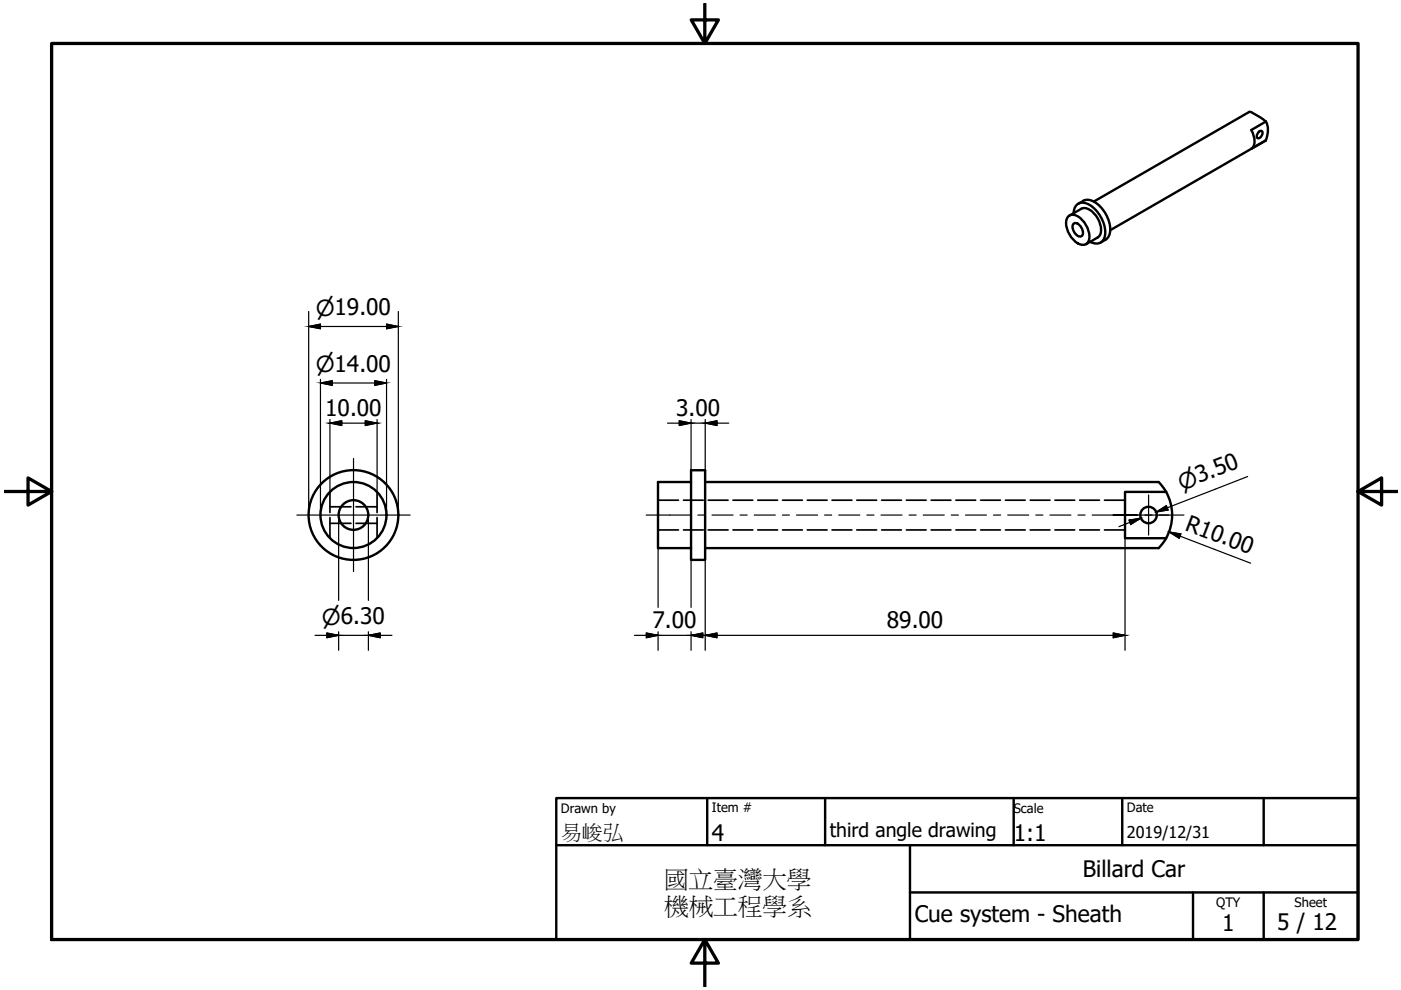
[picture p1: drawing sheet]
<svg xmlns="http://www.w3.org/2000/svg" width="297mm" height="210mm" viewBox="0 0 297 210" stroke-linecap="round" stroke-linejoin="round" font-family="sans-serif">
<!-- layer: Visible (ISO) -->
<g fill="none" stroke="#000" stroke-width=".51">
<path d="M266.8 28l.7-.2a1.02 1.02 0 0 1-.9 1.5 .88 .88 0 0 1 .2-1.3zM268.4 29.8l-3.1 1.8a2.68 2.68 0 0 0 .3-3.3l-.3-.7 3.1-1.8-1.2-.9-2.3-1.2-33 19M268.4 29.8l-33 19M268.4 25.8a4.4 4.4 0 0 1 0 4M226.6 45.8a2.29 2.29 0 0 1 3 1 4.6 4.6 0 0 1 1.1 4.5 1.45 1.45 0 0 1-2.2 .3 5.2 5.2 0 0 1-2.4-4.9zM227.6 47.4a1.36 1.36 0 0 1 1.8 1.1 1.2 1.2 0 0 1-.2 1.6 1.97 1.97 0 0 1-1.6-2.7zM227.6 45.2a2.03 2.03 0 0 1 1.1-2.1 2.03 2.03 0 0 1 2.3 .4 7.2 7.2 0 0 1 3.3 6.4 1.94 1.94 0 0 1-3.2 1.4M229.2 44.3a2.68 2.68 0 0 1 3.1 1.3 4.2 4.2 0 0 1 .8 4.4l-2.8 1.8M229.2 44.3l-2.4 1.4M229.7 42.6a3.2 3.2 0 0 1 3.6 1.2 6.4 6.4 0 0 1 1.9 6.1l-.8 .9-1 .6M229.7 42.6l-1.1 .6M146.5 99.7h3v19h-3z"/>
<path d="M146.5 102.2h-7v14h7M149.5 102.2h96.2l1.5 2.1h-8.7v9.8h8.7l-1.5 2.1h-96.2M247.2 104.3a10 10 0 0 1 0 9.8"/>
<circle cx="74.9" cy="109.2" r="9.5"/>
<circle cx="74.9" cy="109.2" r="7"/>
<circle cx="74.9" cy="109.2" r="3.1"/>
<circle cx="243.5" cy="109.2" r="1.75"/>
</g>
<!-- layer: Hidden (ISO) -->
<g fill="none" stroke="#000" stroke-width=".36">
<path d="M70 111h4.4M70 107.4h4.4M70 104.3v4.4M70 109.7v4.4M75.5 111h4.4M75.5 107.4h4.4M79.9 104.3v4.4M79.9 109.7v4.4M139.5 112.4h4.3M139.5 106.1h4.3M144.9 112.4h4.2M144.9 106.1h4.2"/>
<path d="M150.2 112.4h4.2M150.2 106.1h4.2M155.4 112.4h4.2M155.4 106.1h4.2M160.7 112.4h4.2M160.7 106.1h4.2M165.9 112.4h4.2M165.9 106.1h4.2M171.2 112.4h4.2M171.2 106.1h4.2M176.4 112.4h4.2M176.4 106.1h4.2"/>
<path d="M181.7 112.4h4.2M181.7 106.1h4.2M186.9 112.4h4.2M186.9 106.1h4.2M192.2 112.4h4.2M192.2 106.1h4.2M197.4 112.4h4.2M197.4 106.1h4.2M202.7 112.4h4.2M202.7 106.1h4.2M207.9 112.4h4.2M207.9 106.1h4.2"/>
<path d="M213.2 112.4h4.2M213.2 106.1h4.2M218.4 112.4h4.2M218.4 106.1h4.2M223.7 112.4h4.2M223.7 106.1h4.2M228.9 112.4h4.2M228.9 106.1h4.2M234.2 112.4h4.3M234.2 106.1h4.3"/>
</g>
<!-- layer: Center Mark (ISO) -->
<path d="M75 97.2v24M62.9 109.2h24.1M236 109.2h2.5v-2.5v5v-2.5zM239.3 109.2h8.5M241 109.2h-2.5h2.8M242.8 109.2h1.5M243.5 105v8.5M245.8 109.2h5.2" fill="none" stroke="#000" stroke-width=".25"/>
<!-- layer: Centerline (ISO) -->
<g fill="none" stroke="#000" stroke-width=".25">
<path d="M137 109.2h9.5M148 109.2h1.5M151 109.2h4.4M156.9 109.2h1.5M159.9 109.2h4.5M165.9 109.2h1.5M168.9 109.2h4.4M174.8 109.2h1.5M177.8 109.2h4.5M183.8 109.2h1.5M186.8 109.2h4.4M192.7 109.2h1.5"/>
<path d="M195.7 109.2h4.5M201.7 109.2h1.5M204.7 109.2h4.4M210.7 109.2h1.5M213.7 109.2h4.4M219.6 109.2h1.5M222.6 109.2h4.5M228.6 109.2h1.5M231.6 109.2h9.4"/>
</g>
<!-- layer: Border (ISO) -->
<path d="M10.9 9.2h277v190h-277zM149.4 .8v8.4l-2.8-5h5.7l-2.9 5M1 104.2h9.9l-5-2.9v5.8l5-2.9M287.9 104.2l5 2.9v-5.8l-5 2.9h8.4M149.4 199.2l2.9 5h-5.7l2.8-5v10" fill="none" stroke="#000" stroke-width=".7"/>
<!-- layer: Title (ISO) -->
<path d="M117.9 169.2h170v30h-170zM117.9 179.2h170M149.9 169.2v10M174.9 169.2v10M192.9 179.2v20M214.9 169.2v10M237.9 169.2v10M267.9 169.2v10M192.9 189.2h95M252.9 189.2v10M267.9 189.2v10" fill="none" stroke="#000" stroke-width=".51"/>
<!-- layer: Dimension (ISO) -->
<g fill="none" stroke="#000" stroke-width=".25">
<path d="M65.4 69.2l2.5 .5v-1l-2.5 .5h19.1l-2.5 .5v-1l2.5 .5M65.4 66v43.1M84.5 66v43.1M67.9 81.2l2.5 .5v-1l-2.5 .5h14.1l-2.5 .5v-1l2.5 .5M67.9 80.4v28.7M70 89.7l2.5 .5v-1l-2.5 .5h9.9l-2.5 .5v-1l2.5 .5M70 88.9v15.4M79.9 88.9v15.4M82 80.4v28.7M141.5 89.7h5l-2.5 .5v-1l2.5 .5h3l2.5 .5v-1l-2.5 .5h5M146.5 88.9v10.8M149.5 88.9v10.8"/>
<path d="M71.8 109.3v18M78.1 109.3v18M139.5 116.2v12.6M146.5 118.7v10.1M149.5 118.7v19.2M238.5 114.1v23.8M241.9 109.8l-2.5 .5 .3 .9 2.2-1.4-4.7 1.9M247.9 112.8l2.1 1.3 .4-.9-2.5-.4 17.3 6.6M264.5 101l-19.3 7.6 2.5-.5-.4-.9-2.1 1.4 2.3-.9M66.8 134.7h5l-2.5 .5v-1l2.5 .5h6.3l2.5 .5v-1l-2.5 .5h5M71.8 133.9v4M78.1 133.9v4"/>
<path d="M134.5 134.7h5l-2.5 .5v-1l2.5 .5h7l2.5 .5v-1l-2.5 .5h5M139.5 133.9v4M146.5 133.9v4M149.5 134.7l2.5 .5v-1l-2.5 .5h89l-2.5 .5v-1l2.5 .5"/>
</g>
<g fill="#000" stroke="#000" stroke-width=".21">
<path d="M65.4 69.2l2.5-.5v.5zM65.4 69.2l2.5 .5v-.5z"/>
<path d="M82 68.7l2.5 .5h-2.5zM82 69.2v.5l2.5-.5z"/>
<path d="M67.9 81.2l2.5-.5v.5zM67.9 81.2l2.5 .5v-.5z"/>
<path d="M70 89.7l2.5-.5v.5zM70 89.7l2.5 .5v-.5z"/>
<path d="M77.4 89.2l2.5 .5h-2.5zM77.4 89.7v.5l2.5-.5z"/>
<path d="M79.5 80.7l2.5 .5h-2.5zM79.5 81.2v.5l2.5-.5z"/>
<path d="M144 89.2l2.5 .5h-2.5zM144 89.7v.5l2.5-.5z"/>
<path d="M149.5 89.7l2.5-.5v.5zM149.5 89.7l2.5 .5v-.5z"/>
<path d="M239.4 110.3l2.5-.5-.7 .5zM239.4 110.3l.3 .9 1.5-.9z"/>
<path d="M245.9 108.1l1.4-.9 .4 .9zM245.2 108.6l2.5-.5h-1.8z"/>
<path d="M247.9 112.8l2.5 .4h-1.9zM248.5 113.2l1.5 .9 .4-.9z"/>
<path d="M69.3 134.2l2.5 .5h-2.5zM69.3 134.7v.5l2.5-.5z"/>
<path d="M78.1 134.7l2.5-.5v.5zM78.1 134.7l2.5 .5v-.5z"/>
<path d="M137 134.2l2.5 .5h-2.5zM137 134.7v.5l2.5-.5z"/>
<path d="M146.5 134.7l2.5-.5v.5zM146.5 134.7l2.5 .5v-.5z"/>
<path d="M149.5 134.7l2.5-.5v.5zM149.5 134.7l2.5 .5v-.5z"/>
<path d="M236 134.2l2.5 .5h-2.5zM236 134.7v.5l2.5-.5z"/>
</g>
<g font-size="5.2">
<text x="140.8" y="188.1">國立臺灣大學</text>
<text x="140.8" y="193.9">機械工程學系</text>
</g>
<g font-size="4.8">
<text x="69" y="88.1">10.00</text>
<text x="143.3" y="88.1">3.00</text>
<text x="251" y="112.3" transform="rotate(21 251 112.3)">R10.00</text>
<text x="138.3" y="133.1">7.00</text>
<text x="188" y="133.1">89.00</text>
<text x="150.9" y="178.2">4</text>
<text x="214.9" y="178.2">1:1</text>
<text x="229.6" y="186">Billard Car</text>
<text x="193.9" y="195.5">Cue system - Sheath</text>
<text x="259.1" y="197.5">1</text>
<text x="270.8" y="197.2">5 / 12</text>
</g>
<g font-size="4.7">
<text x="67" y="66.9">⌀19.00</text>
<text x="67" y="78.9">⌀14.00</text>
<text x="250.6" y="104" transform="rotate(-21 250.6 104)">⌀3.50</text>
<text x="68.3" y="132.4">⌀6.30</text>
</g>
<text font-size="4.5" x="118.9" y="177.8">易峻弘</text>
<text font-size="4.1" x="175.9" y="177.4">third angle drawing</text>
<text font-size="3.4" x="238.9" y="177.7">2019/12/31</text>
<g font-size="2.8">
<text x="118.9" y="172.3">Drawn by</text>
<text x="150.9" y="172.2">Item #</text>
<text x="214.9" y="172.3">Scale</text>
<text x="238.9" y="172.2">Date</text>
<text x="257.9" y="192.2">QTY</text>
<text x="274.5" y="192.3">Sheet</text>
</g>
</svg>
